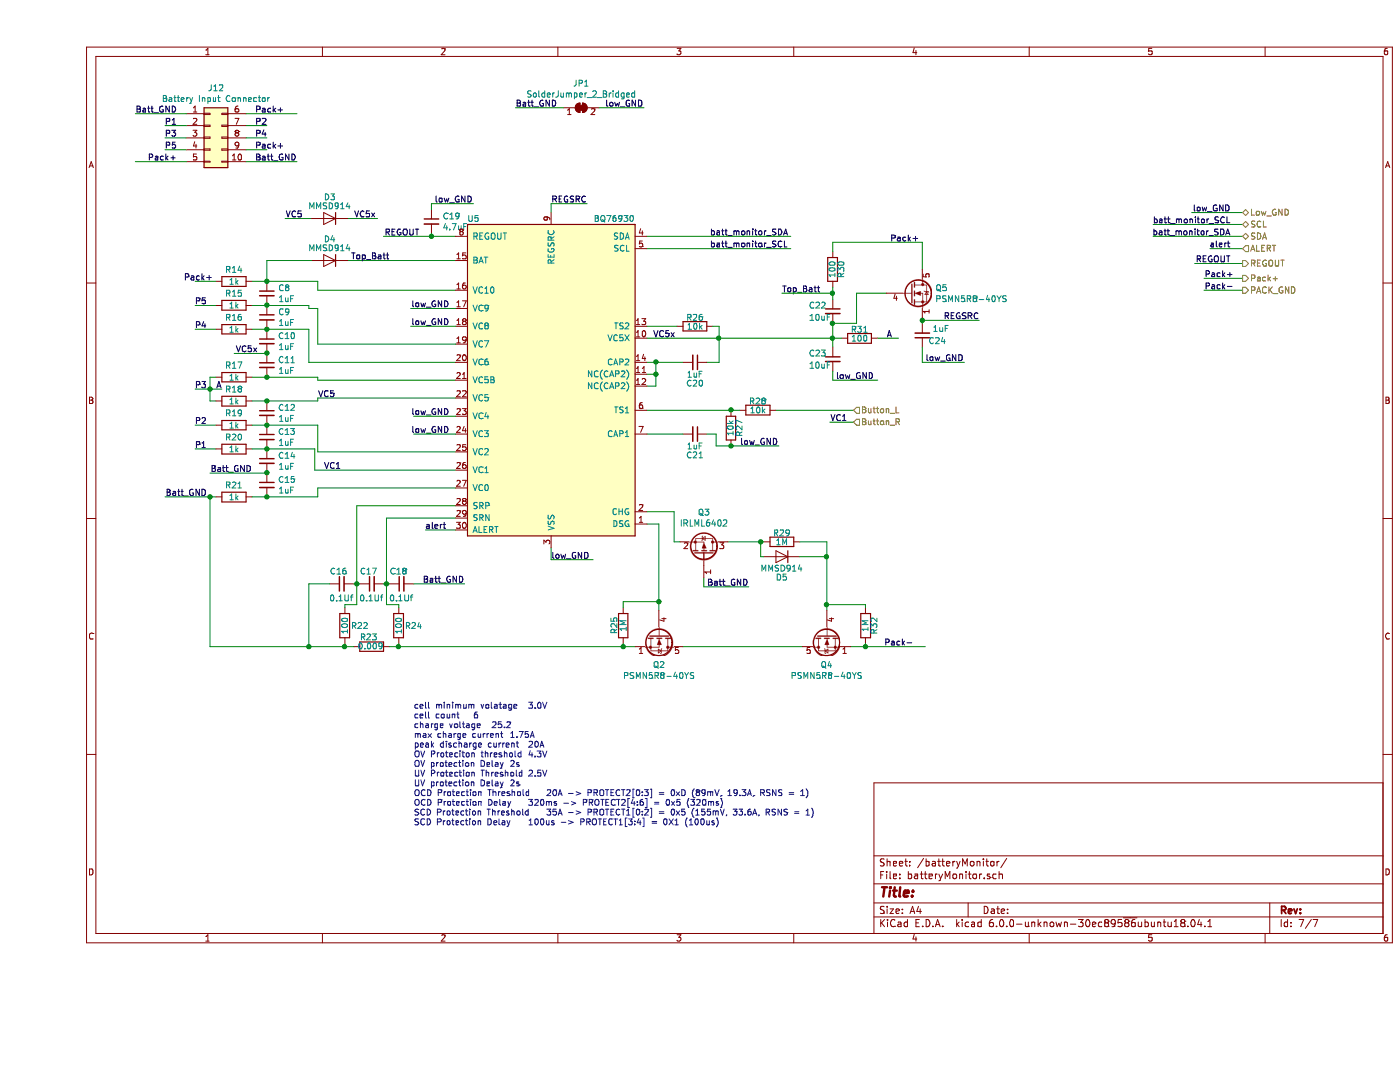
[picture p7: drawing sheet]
EESchema Schematic File Version 5
LIBS:main_board_onion-cache
EELAYER 29 0
EELAYER END
$Descr A4 11693 8268
encoding utf-8
Sheet 7 7
Title ""
Date ""
Rev ""
Comp ""
Comment1 ""
Comment2 ""
Comment3 ""
Comment4 ""
$EndDescr
Text Label 1150 950  2    50   ~ 0
Batt_GND
Text Label 1150 1050 2    50   ~ 0
P1
Text Label 1150 1150 2    50   ~ 0
P3
$Comp
L Connector_Generic:Conn_02x05_Top_Bottom J12
U 1 1
P 1425 1150
F 0 "J12" H 1475 1567 50  0000 C CNN
F 1 "Battery Input Connector" H 1475 1476 50  0000 C CNN
F 2 "Connector_Molex:Molex_Nano-Fit_105310-xx10_2x05_P2.50mm_Vertical" H 1425 1150 50  0001 C CNN
F 3 "~" H 1425 1150 50  0001 C CNN
	1    1425 1150
	1    0    0    -1  
$EndComp
Text Label 1150 1250 2    50   ~ 0
P5
Text Label 1800 1050 0    50   ~ 0
P2
Text Label 1800 1150 0    50   ~ 0
P4
Wire Wire Line
	1225 950  800  950 
Wire Wire Line
	1225 1050 1050 1050
Wire Wire Line
	1225 1150 1050 1150
Wire Wire Line
	1225 1250 1050 1250
Wire Wire Line
	1225 1350 800  1350
Wire Wire Line
	1725 950  2150 950 
Wire Wire Line
	1725 1050 1900 1050
Wire Wire Line
	1725 1150 1900 1150
Text Label 4275 4675 0    50   ~ 0
low_GND
Text Label 1400 3750 2    50   ~ 0
P1
Text Label 1400 3550 2    50   ~ 0
P2
Text Label 1400 2750 2    50   ~ 0
P4
Text Label 1400 3250 2    50   ~ 0
P3
Text Label 1400 4150 2    50   ~ 0
Batt_GND
$Comp
L Device:R R14
U 1 1
P 1625 2350
F 0 "R14" V 1525 2350 50  0000 C CNN
F 1 "1k" V 1625 2350 50  0000 C CNN
F 2 "Resistor_SMD:R_0402_1005Metric" V 1555 2350 50  0001 C CNN
F 3 "~" H 1625 2350 50  0001 C CNN
	1    1625 2350
	0    1    1    0   
$EndComp
$Comp
L Device:C_Small C8
U 1 1
P 1900 2450
F 0 "C8" H 1992 2496 50  0000 L CNN
F 1 "1uF" H 1992 2405 50  0000 L CNN
F 2 "Capacitor_SMD:C_0402_1005Metric" H 1900 2450 50  0001 C CNN
F 3 "~" H 1900 2450 50  0001 C CNN
F 4 "" H 1900 2450 50  0001 C CNN "Mouser Part Number"
F 5 "" H 1900 2450 50  0001 C CNN "Description"
F 6 "MF-CAP-0402-1uF" H 1900 2450 50  0001 C CNN "Field4"
	1    1900 2450
	1    0    0    -1  
$EndComp
Text Label 1775 3950 2    50   ~ 0
Batt_GND
Wire Wire Line
	1475 4150 1425 4150
Wire Wire Line
	1475 3750 1300 3750
Wire Wire Line
	1900 3950 1425 3950
Wire Wire Line
	1475 3550 1300 3550
Wire Wire Line
	1775 2350 1900 2350
Wire Wire Line
	4275 4575 4275 4675
Wire Wire Line
	4275 4675 4625 4675
Wire Wire Line
	2575 2175 3475 2175
Wire Wire Line
	1900 2350 1900 2175
Connection ~ 1900 2350
Wire Wire Line
	3475 2425 2325 2425
Wire Wire Line
	2325 2425 2325 2350
Wire Wire Line
	2325 2350 1900 2350
Text Label 1400 2550 2    50   ~ 0
P5
Wire Wire Line
	1475 2550 1300 2550
Wire Wire Line
	2325 3550 2325 3775
Wire Wire Line
	2300 3750 2300 3925
Wire Wire Line
	2300 3925 3475 3925
Wire Wire Line
	2325 4150 2325 4075
Wire Wire Line
	2325 4075 3475 4075
Wire Wire Line
	1475 3150 1425 3150
Wire Wire Line
	1425 3150 1425 3250
Wire Wire Line
	1425 3350 1475 3350
Wire Wire Line
	1425 3250 1300 3250
Connection ~ 1425 3250
Wire Wire Line
	1425 3250 1425 3350
Wire Wire Line
	1475 2750 1300 2750
Wire Wire Line
	2325 3150 2325 3175
Wire Wire Line
	2325 3175 3475 3175
Wire Wire Line
	2325 3350 2325 3325
Wire Wire Line
	2325 3325 3475 3325
Text Label 2325 3325 0    50   ~ 0
VC5
Text Label 2200 1825 2    50   ~ 0
VC5
Wire Wire Line
	2275 1825 2050 1825
Wire Wire Line
	2575 1825 2825 1825
Text Label 2625 1825 0    50   ~ 0
VC5x
Text Label 5125 2825 0    50   ~ 0
VC5x
$Comp
L Device:R R26
U 1 1
P 5475 2725
F 0 "R26" V 5400 2725 50  0000 C CNN
F 1 "10k" V 5475 2725 50  0000 C CNN
F 2 "Resistor_SMD:R_0402_1005Metric" V 5405 2725 50  0001 C CNN
F 3 "~" H 5475 2725 50  0001 C CNN
	1    5475 2725
	0    1    1    0   
$EndComp
Wire Wire Line
	5075 2725 5325 2725
Wire Wire Line
	5675 2825 5675 2725
Wire Wire Line
	5675 2725 5625 2725
Wire Wire Line
	5075 2825 5675 2825
Wire Wire Line
	5075 3025 5150 3025
Wire Wire Line
	5150 3025 5150 3125
Wire Wire Line
	5150 3225 5075 3225
Wire Wire Line
	5075 3125 5150 3125
Connection ~ 5150 3125
Wire Wire Line
	5150 3125 5150 3225
$Comp
L Device:R R27
U 1 1
P 5775 3575
F 0 "R27" V 5700 3575 50  0000 C CNN
F 1 "10k" V 5775 3575 50  0000 C CNN
F 2 "Resistor_SMD:R_0402_1005Metric" V 5705 3575 50  0001 C CNN
F 3 "~" H 5775 3575 50  0001 C CNN
	1    5775 3575
	-1   0    0    1   
$EndComp
$Comp
L Device:C_Small C21
U 1 1
P 5475 3625
F 0 "C21" V 5650 3625 50  0000 C CNN
F 1 "1uF" V 5575 3625 50  0000 C CNN
F 2 "Capacitor_SMD:C_0402_1005Metric" H 5475 3625 50  0001 C CNN
F 3 "~" H 5475 3625 50  0001 C CNN
F 4 "" H 5475 3625 50  0001 C CNN "Mouser Part Number"
F 5 "" H 5475 3625 50  0001 C CNN "Description"
F 6 "MF-CAP-0402-1uF" H 5475 3625 50  0001 C CNN "Field4"
	1    5475 3625
	0    1    1    0   
$EndComp
Wire Wire Line
	5075 3625 5375 3625
Wire Wire Line
	5575 3625 5650 3625
Wire Wire Line
	5150 3025 5375 3025
Connection ~ 5150 3025
Wire Wire Line
	5575 3025 5675 3025
Wire Wire Line
	5675 3025 5675 2825
Connection ~ 5675 2825
$Comp
L Device:R R31
U 1 1
P 6850 2825
F 0 "R31" V 6775 2825 50  0000 C CNN
F 1 "100" V 6850 2825 50  0000 C CNN
F 2 "Resistor_SMD:R_0402_1005Metric" V 6780 2825 50  0001 C CNN
F 3 "~" H 6850 2825 50  0001 C CNN
	1    6850 2825
	0    1    1    0   
$EndComp
Wire Wire Line
	7000 2825 7175 2825
Text Label 7075 2825 0    50   ~ 0
A
Text Label 1475 3250 0    50   ~ 0
A
Wire Wire Line
	1425 3250 1525 3250
Text Label 5600 1975 0    50   ~ 0
batt_monitor_SDA
Text Label 6525 2450 2    50   ~ 0
Top_Batt
$Comp
L Device:C_Small C22
U 1 1
P 6625 2600
F 0 "C22" H 6425 2650 50  0000 L CNN
F 1 "10uF" H 6425 2550 50  0000 L CNN
F 2 "Capacitor_SMD:C_0603_1608Metric" H 6625 2600 50  0001 C CNN
F 3 "~" H 6625 2600 50  0001 C CNN
	1    6625 2600
	1    0    0    -1  
$EndComp
$Comp
L Device:R R30
U 1 1
P 6625 2250
F 0 "R30" V 6550 2250 50  0000 C CNN
F 1 "100" V 6625 2250 50  0000 C CNN
F 2 "Resistor_SMD:R_0402_1005Metric" V 6555 2250 50  0001 C CNN
F 3 "~" H 6625 2250 50  0001 C CNN
	1    6625 2250
	-1   0    0    1   
$EndComp
Wire Wire Line
	5675 2825 6625 2825
Wire Wire Line
	6625 2700 6625 2825
Connection ~ 6625 2825
Wire Wire Line
	6625 2825 6700 2825
Wire Wire Line
	6625 2400 6625 2450
Wire Wire Line
	6625 2700 6825 2700
Wire Wire Line
	6825 2700 6825 2450
Wire Wire Line
	6825 2450 7075 2450
Connection ~ 6625 2700
Wire Wire Line
	6625 2100 6625 2025
$Comp
L Device:C_Small C24
U 1 1
P 7375 2800
F 0 "C24" H 7175 2850 50  0000 L CNN
F 1 "1uF" H 7150 2750 50  0000 L CNN
F 2 "Capacitor_SMD:C_0402_1005Metric" H 7375 2800 50  0001 C CNN
F 3 "~" H 7375 2800 50  0001 C CNN
F 4 "" H 7375 2800 50  0001 C CNN "Mouser Part Number"
F 5 "" H 7375 2800 50  0001 C CNN "Description"
F 6 "MF-CAP-0402-1uF" H 7375 2800 50  0001 C CNN "Field4"
	1    7375 2800
	-1   0    0    1   
$EndComp
Wire Wire Line
	7375 2025 7375 2250
Wire Wire Line
	6625 2025 7375 2025
Wire Wire Line
	7375 2650 7375 2675
Wire Wire Line
	7375 2900 7375 3025
Wire Wire Line
	7375 3025 7725 3025
Wire Wire Line
	6625 2450 6200 2450
Connection ~ 6625 2450
Wire Wire Line
	6625 2450 6625 2500
$Comp
L Device:C_Small C23
U 1 1
P 6625 3000
F 0 "C23" H 6425 3050 50  0000 L CNN
F 1 "10uF" H 6425 2950 50  0000 L CNN
F 2 "Capacitor_SMD:C_0603_1608Metric" H 6625 3000 50  0001 C CNN
F 3 "~" H 6625 3000 50  0001 C CNN
	1    6625 3000
	1    0    0    -1  
$EndComp
Wire Wire Line
	6625 2825 6625 2900
Wire Wire Line
	6625 3100 6625 3175
Wire Wire Line
	6625 3175 7000 3175
Wire Wire Line
	5075 4275 5300 4275
Wire Wire Line
	5300 4275 5300 4525
Text Label 5575 4900 0    50   ~ 0
Batt_GND
Wire Wire Line
	5550 4825 5550 4900
Wire Wire Line
	5550 4900 5925 4900
$Comp
L Device:R R29
U 1 1
P 6200 4525
F 0 "R29" V 6125 4525 50  0000 C CNN
F 1 "1M" V 6200 4525 50  0000 C CNN
F 2 "Resistor_SMD:R_0603_1608Metric" V 6130 4525 50  0001 C CNN
F 3 "~" H 6200 4525 50  0001 C CNN
	1    6200 4525
	0    1    1    0   
$EndComp
Wire Wire Line
	5750 4525 6025 4525
Wire Wire Line
	6025 4525 6025 4650
Connection ~ 6025 4525
Wire Wire Line
	6025 4525 6050 4525
$Comp
L Device:R R32
U 1 1
P 6900 5225
F 0 "R32" V 6825 5225 50  0000 C CNN
F 1 "1M" V 6900 5225 50  0000 C CNN
F 2 "Resistor_SMD:R_0603_1608Metric" V 6830 5225 50  0001 C CNN
F 3 "~" H 6900 5225 50  0001 C CNN
	1    6900 5225
	-1   0    0    1   
$EndComp
Wire Wire Line
	6350 4525 6575 4525
Wire Wire Line
	6575 5050 6900 5050
Wire Wire Line
	6900 5050 6900 5075
Connection ~ 6575 5050
Wire Wire Line
	6575 5050 6575 5100
Wire Wire Line
	6775 5400 6900 5400
Wire Wire Line
	6900 5375 6900 5400
Connection ~ 6900 5400
Wire Wire Line
	6900 5400 7400 5400
Wire Wire Line
	6375 5400 5375 5400
Wire Wire Line
	5075 4375 5175 4375
Wire Wire Line
	5175 4375 5175 5025
$Comp
L Device:R R25
U 1 1
P 4875 5225
F 0 "R25" V 4800 5225 50  0000 C CNN
F 1 "1M" V 4875 5225 50  0000 C CNN
F 2 "Resistor_SMD:R_0603_1608Metric" V 4805 5225 50  0001 C CNN
F 3 "~" H 4875 5225 50  0001 C CNN
	1    4875 5225
	1    0    0    -1  
$EndComp
Wire Wire Line
	4875 5075 4875 5025
Wire Wire Line
	4875 5025 5175 5025
Connection ~ 5175 5025
Wire Wire Line
	5175 5025 5175 5100
Wire Wire Line
	4975 5400 4875 5400
Wire Wire Line
	4875 5375 4875 5400
Connection ~ 4875 5400
Wire Wire Line
	4875 5400 3000 5400
Text Label 7300 5400 2    50   ~ 0
Pack-
Text Label 7350 2025 2    50   ~ 0
Pack+
$Comp
L Device:C_Small C17
U 1 1
P 2775 4875
F 0 "C17" V 2875 4825 50  0000 L CNN
F 1 "0.1Uf" V 2650 4775 50  0000 L CNN
F 2 "Capacitor_SMD:C_0402_1005Metric" H 2775 4875 50  0001 C CNN
F 3 "~" H 2775 4875 50  0001 C CNN
	1    2775 4875
	0    -1   -1   0   
$EndComp
$Comp
L Device:C_Small C18
U 1 1
P 3025 4875
F 0 "C18" V 3125 4825 50  0000 L CNN
F 1 "0.1Uf" V 2900 4775 50  0000 L CNN
F 2 "Capacitor_SMD:C_0402_1005Metric" H 3025 4875 50  0001 C CNN
F 3 "~" H 3025 4875 50  0001 C CNN
	1    3025 4875
	0    -1   -1   0   
$EndComp
$Comp
L Device:C_Small C16
U 1 1
P 2525 4875
F 0 "C16" V 2625 4825 50  0000 L CNN
F 1 "0.1Uf" V 2400 4775 50  0000 L CNN
F 2 "Capacitor_SMD:C_0402_1005Metric" H 2525 4875 50  0001 C CNN
F 3 "~" H 2525 4875 50  0001 C CNN
	1    2525 4875
	0    -1   -1   0   
$EndComp
$Comp
L Device:R R22
U 1 1
P 2550 5225
F 0 "R22" H 2600 5225 50  0000 L CNN
F 1 "100" V 2550 5150 50  0000 L CNN
F 2 "Resistor_SMD:R_0402_1005Metric" V 2480 5225 50  0001 C CNN
F 3 "~" H 2550 5225 50  0001 C CNN
	1    2550 5225
	1    0    0    -1  
$EndComp
$Comp
L Device:R R24
U 1 1
P 3000 5225
F 0 "R24" H 3050 5225 50  0000 L CNN
F 1 "100" V 3000 5150 50  0000 L CNN
F 2 "Resistor_SMD:R_0402_1005Metric" V 2930 5225 50  0001 C CNN
F 3 "~" H 3000 5225 50  0001 C CNN
	1    3000 5225
	1    0    0    -1  
$EndComp
$Comp
L Device:R R23
U 1 1
P 2775 5400
F 0 "R23" V 2850 5350 50  0000 L CNN
F 1 "0.009" V 2775 5300 50  0000 L CNN
F 2 "batteryMonitor:LONG_2512" V 2705 5400 50  0001 C CNN
F 3 "https://www.digikey.com/product-detail/en/KRL6432E-M-R009-F-T1/408-1619-1-ND/" H 2775 5400 50  0001 C CNN
	1    2775 5400
	0    -1   -1   0   
$EndComp
Wire Wire Line
	2625 4875 2650 4875
Wire Wire Line
	2875 4875 2900 4875
Wire Wire Line
	2900 4875 2900 5050
Wire Wire Line
	2900 5050 3000 5050
Wire Wire Line
	3000 5050 3000 5075
Connection ~ 2900 4875
Wire Wire Line
	2900 4875 2925 4875
Wire Wire Line
	2650 4875 2650 5050
Wire Wire Line
	2650 5050 2550 5050
Wire Wire Line
	2550 5050 2550 5075
Connection ~ 2650 4875
Wire Wire Line
	2650 4875 2675 4875
Wire Wire Line
	2550 5375 2550 5400
Wire Wire Line
	2550 5400 2625 5400
Wire Wire Line
	2925 5400 3000 5400
Wire Wire Line
	3000 5400 3000 5375
Connection ~ 3000 5400
Wire Wire Line
	3475 4325 2900 4325
Wire Wire Line
	2900 4325 2900 4875
Wire Wire Line
	3475 4225 2650 4225
Wire Wire Line
	2650 4225 2650 4875
Wire Wire Line
	1425 4150 1425 5400
Wire Wire Line
	1425 5400 2250 5400
Connection ~ 1425 4150
Wire Wire Line
	1425 4150 1050 4150
Connection ~ 2550 5400
Wire Wire Line
	2425 4875 2250 4875
Wire Wire Line
	2250 4875 2250 5400
Connection ~ 2250 5400
Wire Wire Line
	2250 5400 2550 5400
Text Label 3200 4875 0    50   ~ 0
Batt_GND
Wire Wire Line
	3125 4875 3550 4875
$Comp
L Transistor_FET:PSMN5R2-60YL Q2
U 1 1
P 5175 5300
F 0 "Q2" V 5426 5300 50  0000 C CNN
F 1 "PSMN5R8-40YS" V 5517 5300 50  0000 C CNN
F 2 "Package_TO_SOT_SMD:LFPAK56" H 5325 5300 50  0001 C CNN
F 3 "https://assets.nexperia.com/documents/data-sheet/PSMN5R2-60YL.pdf" H 5175 5300 50  0001 C CNN
	1    5175 5300
	0    1    1    0   
$EndComp
$Comp
L Transistor_FET:PSMN5R2-60YL Q4
U 1 1
P 6575 5300
F 0 "Q4" V 6826 5300 50  0000 C CNN
F 1 "PSMN5R8-40YS" V 6917 5300 50  0000 C CNN
F 2 "Package_TO_SOT_SMD:LFPAK56" H 6725 5300 50  0001 C CNN
F 3 "https://assets.nexperia.com/documents/data-sheet/PSMN5R2-60YL.pdf" H 6575 5300 50  0001 C CNN
	1    6575 5300
	0    -1   1    0   
$EndComp
Wire Wire Line
	7375 2675 7850 2675
Connection ~ 7375 2675
Wire Wire Line
	7375 2675 7375 2700
Text Label 7850 2675 2    50   ~ 0
REGSRC
Text Label 4275 1700 0    50   ~ 0
REGSRC
Wire Wire Line
	4275 1775 4275 1700
Wire Wire Line
	4275 1700 4575 1700
$Comp
L Transistor_FET:PSMN5R2-60YL Q5
U 1 1
P 7275 2450
F 0 "Q5" H 7481 2496 50  0000 L CNN
F 1 "PSMN5R8-40YS" H 7481 2405 50  0000 L CNN
F 2 "Package_TO_SOT_SMD:LFPAK56" H 7425 2450 50  0001 C CNN
F 3 "https://assets.nexperia.com/documents/data-sheet/PSMN5R2-60YL.pdf" H 7275 2450 50  0001 C CNN
	1    7275 2450
	1    0    0    -1  
$EndComp
$Comp
L Device:R R15
U 1 1
P 1625 2550
F 0 "R15" V 1525 2550 50  0000 C CNN
F 1 "1k" V 1625 2550 50  0000 C CNN
F 2 "Resistor_SMD:R_0402_1005Metric" V 1555 2550 50  0001 C CNN
F 3 "~" H 1625 2550 50  0001 C CNN
	1    1625 2550
	0    1    1    0   
$EndComp
$Comp
L Device:R R16
U 1 1
P 1625 2750
F 0 "R16" V 1525 2750 50  0000 C CNN
F 1 "1k" V 1625 2750 50  0000 C CNN
F 2 "Resistor_SMD:R_0402_1005Metric" V 1555 2750 50  0001 C CNN
F 3 "~" H 1625 2750 50  0001 C CNN
	1    1625 2750
	0    1    1    0   
$EndComp
$Comp
L Device:R R17
U 1 1
P 1625 3150
F 0 "R17" V 1525 3150 50  0000 C CNN
F 1 "1k" V 1625 3150 50  0000 C CNN
F 2 "Resistor_SMD:R_0402_1005Metric" V 1555 3150 50  0001 C CNN
F 3 "~" H 1625 3150 50  0001 C CNN
	1    1625 3150
	0    1    1    0   
$EndComp
$Comp
L Device:R R18
U 1 1
P 1625 3350
F 0 "R18" V 1525 3350 50  0000 C CNN
F 1 "1k" V 1625 3350 50  0000 C CNN
F 2 "Resistor_SMD:R_0402_1005Metric" V 1555 3350 50  0001 C CNN
F 3 "~" H 1625 3350 50  0001 C CNN
	1    1625 3350
	0    1    1    0   
$EndComp
$Comp
L Device:R R19
U 1 1
P 1625 3550
F 0 "R19" V 1525 3550 50  0000 C CNN
F 1 "1k" V 1625 3550 50  0000 C CNN
F 2 "Resistor_SMD:R_0402_1005Metric" V 1555 3550 50  0001 C CNN
F 3 "~" H 1625 3550 50  0001 C CNN
	1    1625 3550
	0    1    1    0   
$EndComp
$Comp
L Device:R R20
U 1 1
P 1625 3750
F 0 "R20" V 1525 3750 50  0000 C CNN
F 1 "1k" V 1625 3750 50  0000 C CNN
F 2 "Resistor_SMD:R_0402_1005Metric" V 1555 3750 50  0001 C CNN
F 3 "~" H 1625 3750 50  0001 C CNN
	1    1625 3750
	0    1    1    0   
$EndComp
Wire Wire Line
	1775 3150 1900 3150
Wire Wire Line
	1775 2750 1900 2750
Wire Wire Line
	1775 3350 1900 3350
Wire Wire Line
	1775 3550 1900 3550
Wire Wire Line
	1775 3750 1900 3750
$Comp
L Device:C_Small C9
U 1 1
P 1900 2650
F 0 "C9" H 1992 2696 50  0000 L CNN
F 1 "1uF" H 1992 2605 50  0000 L CNN
F 2 "Capacitor_SMD:C_0402_1005Metric" H 1900 2650 50  0001 C CNN
F 3 "~" H 1900 2650 50  0001 C CNN
F 4 "" H 1900 2650 50  0001 C CNN "Mouser Part Number"
F 5 "" H 1900 2650 50  0001 C CNN "Description"
F 6 "MF-CAP-0402-1uF" H 1900 2650 50  0001 C CNN "Field4"
	1    1900 2650
	1    0    0    -1  
$EndComp
Connection ~ 1900 2750
$Comp
L Device:C_Small C10
U 1 1
P 1900 2850
F 0 "C10" H 1992 2896 50  0000 L CNN
F 1 "1uF" H 1992 2805 50  0000 L CNN
F 2 "Capacitor_SMD:C_0402_1005Metric" H 1900 2850 50  0001 C CNN
F 3 "~" H 1900 2850 50  0001 C CNN
F 4 "" H 1900 2850 50  0001 C CNN "Mouser Part Number"
F 5 "" H 1900 2850 50  0001 C CNN "Description"
F 6 "MF-CAP-0402-1uF" H 1900 2850 50  0001 C CNN "Field4"
	1    1900 2850
	1    0    0    -1  
$EndComp
$Comp
L Device:C_Small C11
U 1 1
P 1900 3050
F 0 "C11" H 1992 3096 50  0000 L CNN
F 1 "1uF" H 1992 3005 50  0000 L CNN
F 2 "Capacitor_SMD:C_0402_1005Metric" H 1900 3050 50  0001 C CNN
F 3 "~" H 1900 3050 50  0001 C CNN
F 4 "" H 1900 3050 50  0001 C CNN "Mouser Part Number"
F 5 "" H 1900 3050 50  0001 C CNN "Description"
F 6 "MF-CAP-0402-1uF" H 1900 3050 50  0001 C CNN "Field4"
	1    1900 3050
	1    0    0    -1  
$EndComp
Connection ~ 1900 3150
Wire Wire Line
	1900 3150 2325 3150
$Comp
L Device:C_Small C12
U 1 1
P 1900 3450
F 0 "C12" H 1992 3496 50  0000 L CNN
F 1 "1uF" H 1992 3405 50  0000 L CNN
F 2 "Capacitor_SMD:C_0402_1005Metric" H 1900 3450 50  0001 C CNN
F 3 "~" H 1900 3450 50  0001 C CNN
F 4 "" H 1900 3450 50  0001 C CNN "Mouser Part Number"
F 5 "" H 1900 3450 50  0001 C CNN "Description"
F 6 "MF-CAP-0402-1uF" H 1900 3450 50  0001 C CNN "Field4"
	1    1900 3450
	1    0    0    -1  
$EndComp
Connection ~ 1900 3550
Wire Wire Line
	1900 3550 2325 3550
Connection ~ 1900 3350
Wire Wire Line
	1900 3350 2325 3350
$Comp
L Device:C_Small C13
U 1 1
P 1900 3650
F 0 "C13" H 1992 3696 50  0000 L CNN
F 1 "1uF" H 1992 3605 50  0000 L CNN
F 2 "Capacitor_SMD:C_0402_1005Metric" H 1900 3650 50  0001 C CNN
F 3 "~" H 1900 3650 50  0001 C CNN
F 4 "" H 1900 3650 50  0001 C CNN "Mouser Part Number"
F 5 "" H 1900 3650 50  0001 C CNN "Description"
F 6 "MF-CAP-0402-1uF" H 1900 3650 50  0001 C CNN "Field4"
	1    1900 3650
	1    0    0    -1  
$EndComp
Connection ~ 1900 3750
Wire Wire Line
	1900 3750 2300 3750
$Comp
L Device:C_Small C14
U 1 1
P 1900 3850
F 0 "C14" H 1992 3896 50  0000 L CNN
F 1 "1uF" H 1992 3805 50  0000 L CNN
F 2 "Capacitor_SMD:C_0402_1005Metric" H 1900 3850 50  0001 C CNN
F 3 "~" H 1900 3850 50  0001 C CNN
F 4 "" H 1900 3850 50  0001 C CNN "Mouser Part Number"
F 5 "" H 1900 3850 50  0001 C CNN "Description"
F 6 "MF-CAP-0402-1uF" H 1900 3850 50  0001 C CNN "Field4"
	1    1900 3850
	1    0    0    -1  
$EndComp
$Comp
L Device:C_Small C15
U 1 1
P 1900 4050
F 0 "C15" H 1992 4096 50  0000 L CNN
F 1 "1uF" H 1992 4005 50  0000 L CNN
F 2 "Capacitor_SMD:C_0402_1005Metric" H 1900 4050 50  0001 C CNN
F 3 "~" H 1900 4050 50  0001 C CNN
F 4 "" H 1900 4050 50  0001 C CNN "Mouser Part Number"
F 5 "" H 1900 4050 50  0001 C CNN "Description"
F 6 "MF-CAP-0402-1uF" H 1900 4050 50  0001 C CNN "Field4"
	1    1900 4050
	1    0    0    -1  
$EndComp
Connection ~ 1900 3950
Wire Wire Line
	1900 4150 2325 4150
$Comp
L Device:R R21
U 1 1
P 1625 4150
F 0 "R21" V 1525 4150 50  0000 C CNN
F 1 "1k" V 1625 4150 50  0000 C CNN
F 2 "Resistor_SMD:R_0402_1005Metric" V 1555 4150 50  0001 C CNN
F 3 "~" H 1625 4150 50  0001 C CNN
	1    1625 4150
	0    1    1    0   
$EndComp
Wire Wire Line
	1775 4150 1900 4150
Connection ~ 1900 4150
$Comp
L Transistor_FET:IRLML6402 Q3
U 1 1
P 5550 4625
F 0 "Q3" V 5893 4625 50  0000 C CNN
F 1 "IRLML6402" V 5802 4625 50  0000 C CNN
F 2 "Package_TO_SOT_SMD:SOT-23" H 5750 4550 50  0001 L CIN
F 3 "https://www.infineon.com/dgdl/irlml6402pbf.pdf?fileId=5546d462533600a401535668d5c2263c" H 5550 4625 50  0001 L CNN
	1    5550 4625
	0    1    -1   0   
$EndComp
$Comp
L Diode:MMSD914 D5
U 1 1
P 6200 4650
F 0 "D5" H 6200 4825 50  0000 C CNN
F 1 "MMSD914" H 6200 4750 50  0000 C CNN
F 2 "Diode_SMD:D_SOD-123" H 6200 4475 50  0001 C CNN
F 3 "https://www.onsemi.com/pub/Collateral/MMSD914T1-D.PDF" H 6200 4650 50  0001 C CNN
	1    6200 4650
	-1   0    0    1   
$EndComp
Wire Wire Line
	6575 4525 6575 4650
Wire Wire Line
	6025 4650 6050 4650
Wire Wire Line
	6350 4650 6575 4650
Connection ~ 6575 4650
Wire Wire Line
	6575 4650 6575 5050
$Comp
L Diode:MMSD914 D4
U 1 1
P 2425 2175
F 0 "D4" H 2425 2000 50  0000 C CNN
F 1 "MMSD914" H 2425 2075 50  0000 C CNN
F 2 "Diode_SMD:D_SOD-123" H 2425 2000 50  0001 C CNN
F 3 "https://www.onsemi.com/pub/Collateral/MMSD914T1-D.PDF" H 2425 2175 50  0001 C CNN
	1    2425 2175
	-1   0    0    1   
$EndComp
Wire Wire Line
	1900 2175 2275 2175
$Comp
L Diode:MMSD914 D3
U 1 1
P 2425 1825
F 0 "D3" H 2425 1650 50  0000 C CNN
F 1 "MMSD914" H 2425 1725 50  0000 C CNN
F 2 "Diode_SMD:D_SOD-123" H 2425 1650 50  0001 C CNN
F 3 "https://www.onsemi.com/pub/Collateral/MMSD914T1-D.PDF" H 2425 1825 50  0001 C CNN
	1    2425 1825
	-1   0    0    1   
$EndComp
Text Label 5850 3725 0    50   ~ 0
low_GND
Text Label 6650 3175 0    50   ~ 0
low_GND
Text Label 7400 3025 0    50   ~ 0
low_GND
Text Label 9950 1775 2    50   ~ 0
low_GND
Text Label 9950 1975 2    50   ~ 0
batt_monitor_SDA
Text Label 5600 2075 0    50   ~ 0
batt_monitor_SCL
Text Label 9950 1875 2    50   ~ 0
batt_monitor_SCL
Text Label 9975 2325 2    50   ~ 0
Pack+
Text Label 9975 2425 2    50   ~ 0
Pack-
Text Label 3400 4425 2    50   ~ 0
alert
Wire Wire Line
	3475 4425 3225 4425
Text Label 9950 2075 2    50   ~ 0
alert
Wire Wire Line
	10050 1775 9625 1775
Wire Wire Line
	10050 1875 9300 1875
Wire Wire Line
	10050 1975 9300 1975
Wire Wire Line
	10050 2075 9775 2075
Wire Wire Line
	10050 2325 9725 2325
Wire Wire Line
	10050 2425 9725 2425
$Comp
L Device:C_Small C19
U 1 1
P 3275 1850
F 0 "C19" H 3367 1896 50  0000 L CNN
F 1 "4.7uF" H 3367 1805 50  0000 L CNN
F 2 "Capacitor_SMD:C_0402_1005Metric" H 3275 1850 50  0001 C CNN
F 3 "~" H 3275 1850 50  0001 C CNN
	1    3275 1850
	1    0    0    -1  
$EndComp
Wire Wire Line
	3475 1975 3275 1975
Wire Wire Line
	3275 1975 3275 1950
Wire Wire Line
	3275 1750 3275 1700
Wire Wire Line
	3275 1700 3625 1700
Text Label 3300 1700 0    50   ~ 0
low_GND
Wire Wire Line
	3275 1975 2875 1975
Connection ~ 3275 1975
Text Label 3175 1975 2    50   ~ 0
REGOUT
Text Label 9950 2200 2    50   ~ 0
REGOUT
Wire Wire Line
	10050 2200 9650 2200
Wire Wire Line
	5300 4525 5350 4525
Text Label 2925 2175 2    50   ~ 0
Top_Batt
Text Label 1150 1350 2    50   ~ 0
Pack+
Text Label 1800 950  0    50   ~ 0
Pack+
Wire Wire Line
	1300 2350 1475 2350
Text Label 1450 2350 2    50   ~ 0
Pack+
Text Label 1800 1250 0    50   ~ 0
Pack+
Wire Wire Line
	1725 1350 2150 1350
Wire Wire Line
	1725 1250 1900 1250
Text Label 1800 1350 0    50   ~ 0
Batt_GND
$Comp
L Jumper:SolderJumper_2_Bridged JP1
U 1 1
P 4525 900
F 0 "JP1" H 4525 1105 50  0000 C CNN
F 1 "SolderJumper_2_Bridged" H 4525 1014 50  0000 C CNN
F 2 "Jumper:SolderJumper-2_P1.3mm_Bridged_Pad1.0x1.5mm" H 4525 900 50  0001 C CNN
F 3 "~" H 4525 900 50  0001 C CNN
	1    4525 900 
	1    0    0    -1  
$EndComp
Text Label 4325 900  2    50   ~ 0
Batt_GND
Text Label 4725 900  0    50   ~ 0
low_GND
Wire Wire Line
	4375 900  3975 900 
Wire Wire Line
	4675 900  5050 900 
Wire Wire Line
	2325 2575 2325 2875
Wire Wire Line
	1900 2750 2250 2750
Wire Wire Line
	2250 2750 2250 3025
Wire Wire Line
	2250 3025 3475 3025
Wire Wire Line
	2250 2550 2250 2575
Wire Wire Line
	2250 2575 2325 2575
Wire Wire Line
	1775 2550 1900 2550
Connection ~ 1900 2550
Wire Wire Line
	1900 2550 2250 2550
Text Label 1825 2950 2    50   ~ 0
VC5x
Wire Wire Line
	1900 2950 1625 2950
Connection ~ 1900 2950
Wire Wire Line
	5775 3725 6175 3725
Wire Wire Line
	5650 3625 5650 3725
Wire Wire Line
	5650 3725 5775 3725
Connection ~ 5775 3725
$Comp
L Device:R R28
U 1 1
P 6000 3425
F 0 "R28" V 5925 3425 50  0000 C CNN
F 1 "10k" V 6000 3425 50  0000 C CNN
F 2 "Resistor_SMD:R_0402_1005Metric" V 5930 3425 50  0001 C CNN
F 3 "~" H 6000 3425 50  0001 C CNN
	1    6000 3425
	0    1    1    0   
$EndComp
Wire Wire Line
	5850 3425 5775 3425
Connection ~ 5775 3425
Wire Wire Line
	5775 3425 5075 3425
Text Label 2375 3925 0    50   ~ 0
VC1
Text Label 6750 3525 2    50   ~ 0
VC1
Wire Wire Line
	6800 3525 6600 3525
Text Notes 3125 6900 0    50   ~ 0
cell minimum volatage	3.0V\ncell count	6\ncharge voltage	25.2\nmax charge current	1.75A\npeak discharge current	20A\nOV Proteciton threshold	4.3V\nOV protection Delay	2s\nUV Protection Threshold	2.5V\nUV protection Delay	2s\nOCD Protection Threshold 	20A -> PROTECT2[0:3] = 0xD (89mV, 19.3A, RSNS = 1)\nOCD Protection Delay	320ms -> PROTECT2[4:6] = 0x5 (320ms)\nSCD Protection Threshold	35A -> PROTECT1[0:2] = 0x5 (155mV, 33.6A, RSNS = 1)\nSCD Protection Delay	100us -> PROTECT1[3:4] = 0X1 (100us)
Wire Wire Line
	2325 3775 3475 3775
$Comp
L battery_management:BQ76930 U5
U 1 1
P 4275 3175
F 0 "U5" H 4925 4525 50  0000 C CNN
F 1 "BQ76930" H 3750 4525 50  0000 C CNN
F 2 "Package_SO:TSSOP-30_4.4x7.8mm_P0.5mm" H 4275 3175 50  0001 C CNN
F 3 "http://www.ti.com/lit/gpn/bq76930" H 4975 4325 50  0001 C CNN
	1    4275 3175
	-1   0    0    -1  
$EndComp
Wire Wire Line
	2325 2875 3475 2875
Text Label 3425 3625 2    50   ~ 0
low_GND
Text Label 3425 3475 2    50   ~ 0
low_GND
Wire Wire Line
	3475 3475 3125 3475
Wire Wire Line
	3475 3625 3125 3625
Text Label 3425 2725 2    50   ~ 0
low_GND
Text Label 3425 2575 2    50   ~ 0
low_GND
Wire Wire Line
	3475 2575 3100 2575
Wire Wire Line
	3475 2725 3100 2725
Wire Wire Line
	5075 2075 6275 2075
Wire Wire Line
	5075 1975 6275 1975
Text HLabel 10050 1775 2    50   BiDi ~ 0
Low_GND
Text HLabel 10050 1875 2    50   BiDi ~ 0
SCL
Text HLabel 10050 1975 2    50   BiDi ~ 0
SDA
Text HLabel 10050 2075 2    50   Input ~ 0
ALERT
Text HLabel 10050 2200 2    50   Output ~ 0
REGOUT
Text HLabel 10050 2325 2    50   Output ~ 0
Pack+
Text HLabel 10050 2425 2    50   Output ~ 0
PACK_GND
Wire Wire Line
	6150 3425 6800 3425
Text HLabel 6800 3425 2    50   Input ~ 0
Button_L
Text HLabel 6800 3525 2    50   Input ~ 0
Button_R
$Comp
L Device:C_Small C20
U 1 1
P 5475 3025
F 0 "C20" V 5650 3025 50  0000 C CNN
F 1 "1uF" V 5575 3025 50  0000 C CNN
F 2 "Capacitor_SMD:C_0402_1005Metric" H 5475 3025 50  0001 C CNN
F 3 "~" H 5475 3025 50  0001 C CNN
F 4 "" H 5475 3025 50  0001 C CNN "Mouser Part Number"
F 5 "" H 5475 3025 50  0001 C CNN "Description"
F 6 "MF-CAP-0402-1uF" H 5475 3025 50  0001 C CNN "Field4"
	1    5475 3025
	0    1    1    0   
$EndComp
$EndSCHEMATC
